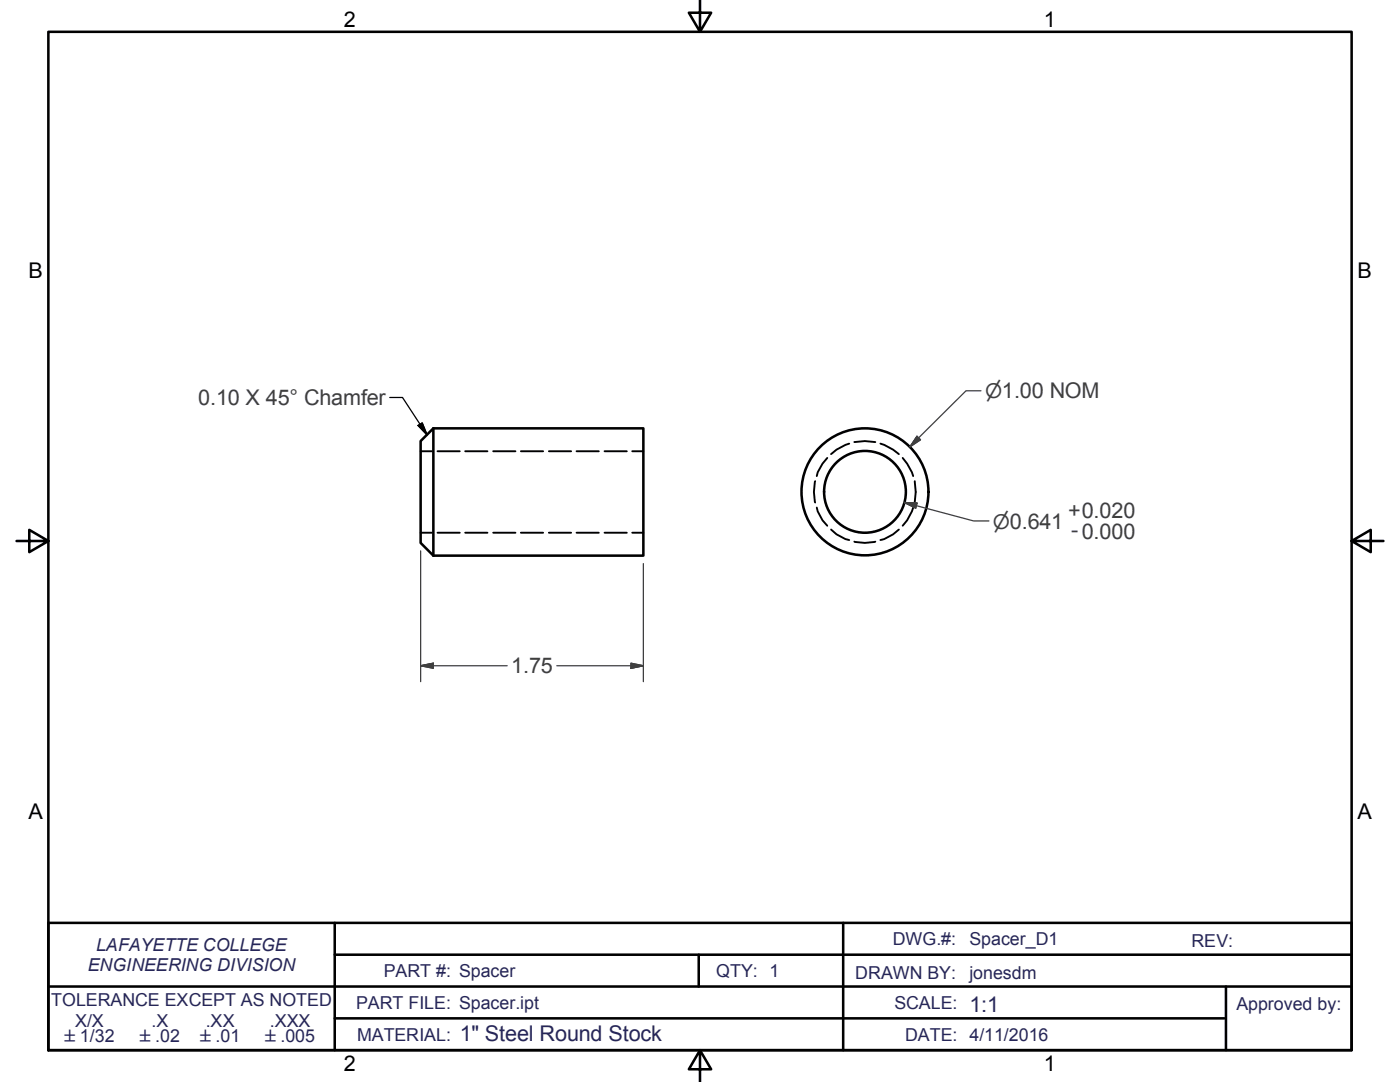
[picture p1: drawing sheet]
<svg xmlns="http://www.w3.org/2000/svg" width="279mm" height="216mm" viewBox="0 0 279 216" stroke-linecap="round" stroke-linejoin="round" font-family="sans-serif">
<!-- layer: Visible Edges(ANSI) -->
<g fill="none" stroke="#000" stroke-width=".51">
<path d="M86.5 85.5l-2.6 2.5v20.3l2.6 2.6M86.5 85.5h41.9v25.4h-41.9M86.5 85.5v25.4"/>
<circle cx="172.6" cy="98.1" r="12.7"/>
<circle cx="172.6" cy="98.1" r="8.2"/>
</g>
<!-- layer: Hidden Edges(ANSI) -->
<g fill="none" stroke="#000" stroke-width=".38">
<path d="M83.9 90h2.3M87.3 90h4.5M92.8 90h4.5M98.4 90h4.5M103.9 90h4.5M109.5 90h4.5M115.1 90h4.4M120.6 90h4.5M126.2 90h2.2M162.7 96a9 9 0 0 0 0 4.3M165.1 91.4l-1 1.1-.9 1.7-.2 .8M169.5 88.5l-2.6 1.2-1 .9"/>
<path d="M170.5 88.2a11.6 11.6 0 0 1 4.2 0M175.7 88.5l2.5 1.2 1.2 .9M180.1 91.4l.9 1.1 1 1.7 .2 .8M182.6 96a12 12 0 0 1 0 4.3M83.9 106.3h2.3M87.3 106.3h4.5M92.8 106.3h4.5M98.4 106.3h4.5M103.9 106.3h4.5M109.5 106.3h4.5M115.1 106.3h4.4M120.6 106.3h4.5"/>
<path d="M126.2 106.3h2.2M163 101.3l.2 .7 .9 1.8 1 1.1M165.9 105.7l1 .9 1.8 1 .8 .2M170.5 108.1a8.8 8.8 0 0 0 4.2 0M179.4 105.7l-1.2 .9-1.7 1-.8 .2M182.2 101.3l-1.2 2.5-.9 1.1"/>
</g>
<!-- layer: Border_0 -->
<path d="M9.7 6.3h260v203.2h-260zM139.7 0v6.3l-2.2-3.8h4.4l-2.2 3.8M3.3 107.9h6.4l-3.9-2.2v4.5l3.9-2.3M269.7 107.9l3.9 2.3v-4.5l-3.9 2.2h6.4M139.7 209.5l2.2 3.9h-4.4l2.2-3.9v6.4" fill="none" stroke="#000" stroke-width=".51"/>
<!-- layer: Sketch Geometry(ANSI) -->
<path d="M9.7 196.8h260M9.7 184.1h260v25.4h-260zM66.8 190.5h202.9M66.8 184.1v25.4M139.4 190.5v6.3M168.3 184.1v25.4M244.7 196.8v12.7M66.8 203.2h177.5" fill="none" stroke="#000" stroke-width=".51"/>
<!-- layer: Dimensions(ANSI) -->
<path d="M195.8 78h-3l-11.2 11.2M183 87.1l.7 .7-2.1 1.4zM83.9 109.9v26.1M128.4 112.5v23.5M180.5 100.3l2.5 .1-.2 1zM180.5 100.3l13.8 3.6h3.1M83.9 132.8l2.6-.5v1zM83.9 132.8h17.3M111.1 132.8h17.3M125.9 132.3l2.5 .5-2.5 .5z" fill="none" stroke="#3f3f3f" stroke-width=".25"/>
<g fill="#3f3f3f" stroke="#3f3f3f" stroke-width=".25">
<path d="M83.9 132.8l2.6-.5z"/>
<path d="M83.9 132.8l2.6-.5v1z"/>
<path d="M125.9 133.3l2.5-.5z"/>
<path d="M125.9 132.3l2.5 .5-2.5 .5z"/>
<path d="M183 87.1l-1.4 2.1z"/>
<path d="M183 87.1l.7 .7-2.1 1.4z"/>
<path d="M180.5 100.3l2.5 .1z"/>
<path d="M180.5 100.3l2.5 .1-.2 1z"/>
</g>
<!-- layer: Symbols(ANSI) -->
<path d="M77.8 79.3h2.5l4.9 7.4M83.4 84.9l.9-.5 .9 2.3z" fill="none" stroke="#000" stroke-width=".25"/>
<path d="M83.4 84.9l1.8 1.8zM83.4 84.9l.9-.5 .9 2.3z" fill="#000" stroke="#000" stroke-width=".25"/>
<g font-size="4.3">
<text x="68.6" y="5.3">2</text>
<text x="208.3" y="5.3">1</text>
<text x="5.7" y="55.5">B</text>
<text x="270.9" y="55.5">B</text>
<text x="5.7" y="163.4">A</text>
<text x="270.9" y="163.4">A</text>
<text x="68.6" y="213.6">2</text>
<text x="208.3" y="213.6">1</text>
</g>
<g font-size="4.3" fill="#3f3f3f">
<text x="39.6" y="80.8">0.10 X 45° Chamfer</text>
<text x="213.2" y="103.4">+0.020</text>
<text x="213.7" y="107.2">-0.000</text>
<text x="102" y="134.4">1.75</text>
</g>
<g font-size="4.3" fill="#262659">
<text x="193.5" y="201.9">1:1</text>
<text x="91.8" y="207.8">1&quot; Steel Round Stock</text>
</g>
<g font-size="4" fill="#3f3f3f">
<text x="196.6" y="79.4">⌀1.00 NOM</text>
<text x="198.1" y="105.5">⌀0.641</text>
</g>
<g font-size="3.6" fill="#262659">
<text x="19.2" y="189.8">LAFAYETTE COLLEGE</text>
<text x="178.2" y="188.5">DWG.#:</text>
<text x="193.5" y="188.5">Spacer_D1</text>
<text x="237.8" y="188.9">REV:</text>
<text x="17.5" y="193.7">ENGINEERING DIVISION</text>
<text x="76.6" y="195">PART #: Spacer</text>
<text x="142.9" y="195">QTY: 1</text>
<text x="170.7" y="195.3">DRAWN BY:</text>
<text x="193.5" y="195.3">jonesdm</text>
<text x="10.2" y="200.8">TOLERANCE EXCEPT AS NOTED</text>
<text x="71.1" y="201.3">PART FILE: Spacer.ipt</text>
<text x="178.5" y="201.4">SCALE:</text>
<text x="246.8" y="201.5">Approved by:</text>
<text x="15" y="204.9">X/X</text>
<text x="30.2" y="204.9">.X</text>
<text x="41.1" y="204.9">.XX</text>
<text x="53.8" y="204.9">.XXX</text>
<text x="71.2" y="207.6">MATERIAL:</text>
<text x="180.7" y="207.6">DATE: 4/11/2016</text>
</g>
<g font-size="3.3" fill="#262659">
<text x="12.9" y="208">±1/32</text>
<text x="27.9" y="207.9">±.02</text>
<text x="39.9" y="207.9">±.01</text>
<text x="52.9" y="207.9">±.005</text>
</g>
</svg>
